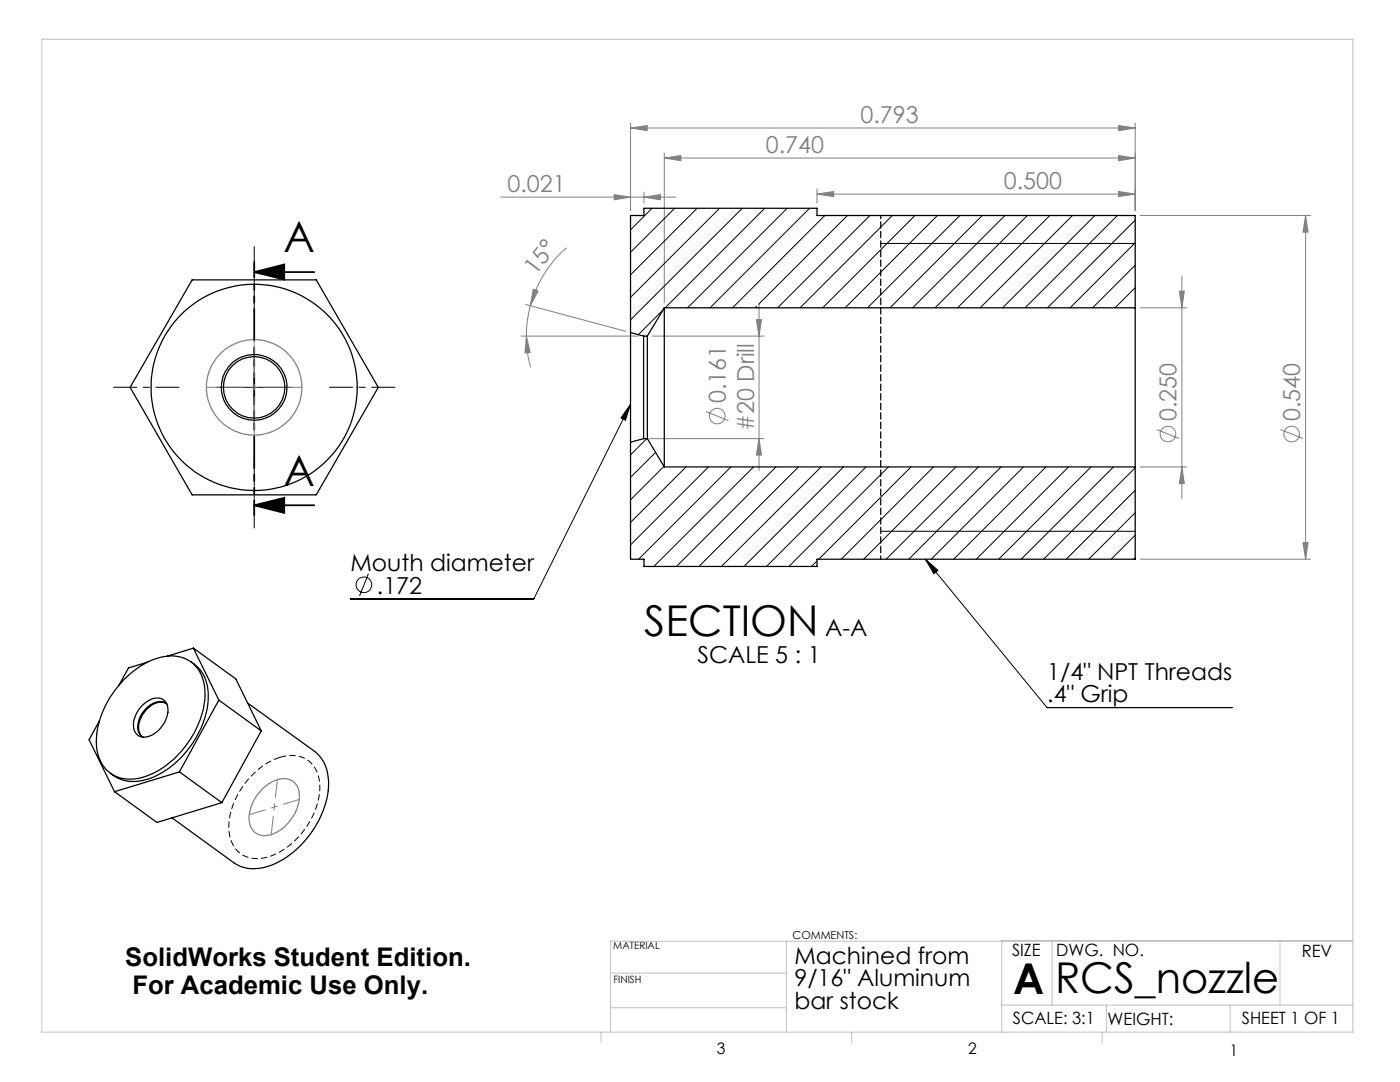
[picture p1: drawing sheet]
<svg xmlns="http://www.w3.org/2000/svg" width="279mm" height="216mm" viewBox="0 0 279 216" stroke-linecap="round" stroke-linejoin="round" font-family="sans-serif">
<g fill="none" stroke="#808080" stroke-width=".2">
<path d="M99.9 39.3h35M122.6 38.8l3.2 .5-3.2 .6zM125.8 25.5l3.4-.5v1.1zM125.8 24.6v17.4M125.8 25.5h100.8M128.5 39.3l3.3-.5v1.1zM128.5 38.3v2.2M132.6 31.5l3.3-.5v1.1zM132.6 30.6v29.8M132.6 31.5h94M163.1 38.7l3.3-.5v1zM163.1 37.7v2.8"/>
<path d="M163.1 38.7h63.5M223.2 31l3.4 .5-3.4 .6zM223.2 38.2l3.4 .5-3.4 .5zM223.2 25l3.4 .5-3.4 .6zM226.6 24.6v17.4M106.4 57.7l1 .4-1.6 2.9zM113.1 49.4a23.5 23.5 0 0 0-7.3 11.6M227.5 43h34M235.4 58.1h1l-.5 3.3zM235.9 55.1v44.4M260.6 43l.5 3.3h-1.1zM260.6 43v68.6"/>
<path d="M104 67.1h23.5M104.9 60.7l20 5.4M105.1 67.1l.7 3.2-1 .1zM105.1 67.1a21 21 0 0 0 .8 6.2M105.8 61a22.4 22.4 0 0 0-.7 6.1M130.2 67.1h22.3M151 63.8h1l-.5 3.3zM151.5 60.7v33.2M227.5 61.4h9.4M129.5 87.5h23M140.9 82.1l4.5 1.8M151.5 87.5l.5 3.3h-1z"/>
<path d="M227.5 93.2h9.4M230.9 85.7l4.4 1.8M235.9 93.2l.5 3.3h-1zM255.6 85.7l4.4 1.8M227.5 111.6h34M260 108.3h1.1l-.5 3.3z"/>
<circle cx="143.1" cy="83" r="1.55"/>
<circle cx="233.1" cy="86.6" r="1.56"/>
<circle cx="257.8" cy="86.6" r="1.55"/>
</g>
<g fill="none" stroke="#000" stroke-width=".2">
<path d="M175.8 48.6h50.8M43.2 77.3h15M50.7 69.8v15M125.8 80.7l-19.3 38.8h-36.6M125.8 80.7l-1 3.2-.9-.5zM73.5 114.5l-1.7 4.4M175.8 106h50.8M184.7 111.6l24.3 29.6h36.9M184.7 111.6l2.5 2.2-.8 .7z"/>
<circle cx="72.6" cy="116.7" r="1.55"/>
</g>
<path d="M50.7 54.3l6-1.5v3zM50.7 54.3h12M50.7 100.8l6-1.5v3zM50.7 100.8h12" fill="none" stroke="#000" stroke-width=".35"/>
<g fill="none" stroke="#808080" stroke-width=".25">
<path d="M52.1 157.7a6.1 6.1 0 0 1 5.4-2.2 3.4 3.4 0 0 1 2.2 4.1 8.6 8.6 0 0 1-6.3 7.1 3.2 3.2 0 0 1-3.7-3.8 8.9 8.9 0 0 1 2.4-5.2z"/>
<circle cx="50.7" cy="77.3" r="9.5"/>
</g>
<path d="M55.9 151.1a15.7 15.7 0 0 0-10.2 14.5 5.6 5.6 0 0 0 7.6 5.5 15.6 15.6 0 0 0 10.5-14.6 5.6 5.6 0 0 0-7.6-5.5l-.3 .1" fill="none" stroke="#000" stroke-width=".2" stroke-dasharray="1.3 .6" stroke-linecap="butt"/>
<path d="M50.7 52.3v50.5" fill="none" stroke="#000" stroke-width=".35" stroke-dasharray="6.3 1.3 1.3 1.3 1.3 1.3" stroke-dashoffset="3.3"/>
<g fill="none" stroke="#c0c0c0" stroke-width=".2">
<path d="M8.4 7.8h261.6v198.2h-261.6zM121.8 187.8h.1M121.8 187.8v18.2M121.8 187.8h148.2M121.8 194.2h35.2M157 187.8v18.2M199.9 187.8v18.2M199.9 187.7h70.1M210 187.7v12.9M255.4 187.7v12.9M119.9 206v2.1M121.8 201.1h35.2"/>
<path d="M170 206v2.1M199.9 200.6h70.1M220 206v2.1M220.8 200.6v5.4M245.5 200.6v5.4"/>
</g>
<path d="M35.7 77.3h-13M50.7 62.3v-13.1M65.7 77.3h13.1M50.7 92.3v13.1" fill="none" stroke="#000" stroke-width=".2" stroke-dasharray="15.2 1.3 1.3 1.3" stroke-dashoffset="10.6"/>
<path d="M50.7 67.8v19M60.3 77.3h-19.1" fill="none" stroke="#808080" stroke-width=".2" stroke-dasharray="15.2 1.3 1.3 1.3" stroke-dashoffset="7.6"/>
<path d="M54.1 166.5l1.3-10.9" fill="none" stroke="#808080" stroke-width=".2" stroke-dasharray="15.2 1.3 1.3 1.3" stroke-dashoffset="11.6"/>
<path d="M49.8 162.6l9.9-3.1" fill="none" stroke="#808080" stroke-width=".2" stroke-dasharray="15.2 1.3 1.3 1.3" stroke-dashoffset="11.9"/>
<path d="M175.8 43v68.6" fill="none" stroke="#000" stroke-width=".25" stroke-dasharray="1.3 .6" stroke-dashoffset=".6"/>
<path d="M50.7 54.3l6-1.5v3zM50.7 100.8l6-1.5v3z" fill="#000"/>
<g fill="#808080">
<path d="M163.1 38.7l3.3-.5v1zM223.2 38.2l3.4 .5-3.4 .5zM122.6 38.8l3.2 .5-3.2 .6zM128.5 39.3l3.3-.5v1.1z"/>
<path d="M125.8 25.5l3.4-.5v1.1zM223.2 25l3.4 .5-3.4 .6z"/>
<path d="M132.6 31.5l3.3-.5v1.1zM223.2 31l3.4 .5-3.4 .6z"/>
<path d="M106.4 57.7l1 .4-1.6 2.9zM105.1 67.1l.7 3.2-1 .1z"/>
<path d="M151 63.8h1l-.5 3.3zM151.5 87.5l.5 3.3h-1zM235.4 58.1h1l-.5 3.3zM235.9 93.2l.5 3.3h-1zM260.6 43l.5 3.3h-1.1zM260 108.3h1.1l-.5 3.3z"/>
</g>
<path d="M125.8 80.7l-1 3.2-.9-.5zM184.7 111.6l2.5 2.2-.8 .7z" fill="#000"/>
<g fill="none" stroke="#000" stroke-width=".25">
<path d="M38.3 55.8h24.8l12.4 21.5-12.4 21.4h-24.8l-12.3-21.4zM125.8 66.4v21.8M125.8 66.4l2.6 .7M128.4 67.1v20.4M128.4 67.1h.8M129.2 67.1v20.4M132.6 61.4v31.8M132.6 61.4h94M132.6 61.4l-3.4 5.7M226.6 61.4v31.8M226.6 61.4v-18.4h-63.5v-1.4h-34.6v1.4h-2.7v23.4M125.8 88.2v23.4h2.7v1.4h34.6v-1.4h63.5v-18.4"/>
<path d="M128.4 87.5l-2.6 .7M128.4 87.5h.8M129.2 87.5l3.4 5.7M132.6 93.2h94M24.7 135.6a14.2 14.2 0 0 1 9.7-4.7 6.4 6.4 0 0 1 6.3 5.6 16.4 16.4 0 0 1-3.6 12.2 15.9 15.9 0 0 1-10.5 6.7 6.6 6.6 0 0 1-7.3-6.5 18 18 0 0 1 5.4-13.3zM29.5 132.1l-3.9 1.2-1.8 3.4M38.1 132.1a7.6 7.6 0 0 1 3.5 7.3 19.1 19.1 0 0 1-12.1 16.1 7.5 7.5 0 0 1-7.5-1.2M38.6 129.3l-5.3 1.7M38.6 129.3l5.1 10.4M38.6 129.3l8.5 6.2 5 10.3M43.7 139.7l8.4 6.1M43.7 139.7l-7.9 14.3"/>
<path d="M19.9 143.8l-2.1 3.8 5.1 10.4M22.9 158l8.4 6.1 13-3.9M28.3 140.9a4.1 4.1 0 0 1 3.8-1.5 2.88 2.88 0 0 1 1.1 4 5.1 5.1 0 0 1-5 3.6 2.42 2.42 0 0 1-1.5-3 6.5 6.5 0 0 1 1.6-3.1zM33.1 140.4a3.5 3.5 0 0 0-4 1.4 4.3 4.3 0 0 0-1 4.9l.3 .3M33.3 140.5a2.61 2.61 0 0 0-3.5 .3 5.3 5.3 0 0 0-2.2 5.1l.6 .9 .3 .3M35.8 154l8.5 6.2M35.8 154l-12.9 4M49.4 140.3l13.4 9.6a8 8 0 0 1 2.7 7.2 19.1 19.1 0 0 1-11.7 15.7 7.6 7.6 0 0 1-7.1-.6l-12.4-9M52.1 145.8l-7.8 14.4"/>
<circle cx="50.7" cy="77.3" r="6.1"/>
<circle cx="50.7" cy="77.3" r="6.6"/>
<circle cx="50.7" cy="77.3" r="20.6"/>
</g>
<g fill="none" stroke="#000" stroke-width=".2">
<path d="M130.1 41.6l-4.3 4.3M134.7 41.6l-8.9 8.7M139.1 41.6l-13.3 13.3M143.6 41.6l-17.8 17.7M148.1 41.6l-22.3 22.2M152.6 41.6l-19.8 19.8M157.1 41.6l-19.9 19.8M161.6 41.6l-19.9 19.8M164.6 43l-18.4 18.4M169.1 43l-17.7 17.7M173.6 43l-18.4 18.4M178.1 43l-18.4 18.4"/>
<path d="M182.6 43l-18.4 18.4M187.1 43l-18.4 18.4M191.6 43l-18.5 18.4M196 43l-18.4 18.4M200.6 43l-18.5 18.4M205 43l-18.4 18.4M209.5 43l-18.4 18.4M214 43l-18.4 18.4M218.5 43l-18.4 18.4M223 43l-18.4 18.4M226.6 52.9l-8.5 8.5M226.6 57.4l-4.1 4"/>
<path d="M226.6 43.9l-17.5 17.5M226.6 48.4l-13 13M132.3 61.8l-4.9 4.9M151 61.1l-.3 .3M129.1 87.5l-3.3 3.3M130.8 90.3l-5 5M132.5 93.1l-6.7 6.6M136.9 93.2l-11.1 11M141.4 93.2l-15.6 15.5M145.9 93.2l-18.4 18.4M150.4 93.2l-19.9 19.8M154.9 93.2l-19.9 19.8"/>
<path d="M159.3 93.2l-19.8 19.8M163.9 93.2l-19.9 19.8M168.3 93.2l-19.8 19.8M172.8 93.2l-19.8 19.8M177.3 93.2l-19.9 19.8M181.8 93.2l-18.4 18.4M186.3 93.2l-18.4 18.4M190.8 93.2l-18.4 18.4M195.3 93.2l-18.5 18.4M199.8 93.2l-18.4 18.4M204.3 93.2l-18.5 18.4M208.7 93.2l-18.4 18.4"/>
<path d="M213.3 93.2l-18.5 18.4M217.7 93.2l-18.4 18.4M222.2 93.2l-18.4 18.4M226.6 93.3l-18.3 18.3M226.6 97.8l-13.8 13.8M163.1 111.9l-1.2 1.1M226.6 102.3l-9.3 9.3M226.6 106.8l-4.8 4.8M226.6 111.3l-.3 .3"/>
</g>
<g font-size="8.5">
<text x="56.6" y="50.4">A</text>
<text x="56.6" y="96.9">A</text>
<text x="128.6" y="127">SECTION</text>
<text x="202.2" y="198.3">A</text>
<text x="210.6" y="198.1">RCS_nozzle</text>
</g>
<g font-size="5.1">
<text x="25" y="192.8">SolidWorks Student Edition.</text>
<text x="26.4" y="198.4">For Academic Use Only.</text>
</g>
<g font-size="4.7" fill="#808080">
<text x="171.7" y="24.5">0.793</text>
<text x="152.8" y="30.5">0.740</text>
<text x="101.3" y="38.3">0.021</text>
<text x="200.3" y="37.7">0.500</text>
<text x="106.9" y="55" transform="rotate(-53 106.9 55)">15°</text>
<text x="144.9" y="80.4" transform="rotate(-90 144.9 80.4)">0.161</text>
<text x="150.5" y="86" transform="rotate(-90 150.5 86)">#20 Drill</text>
<text x="234.8" y="84" transform="rotate(-90 234.8 84)">0.250</text>
<text x="259.5" y="84" transform="rotate(-90 259.5 84)">0.540</text>
</g>
<g font-size="4.7">
<text x="69.9" y="113.9">Mouth diameter</text>
<text x="75.2" y="118.4">.172</text>
<text x="164.7" y="127">A-A</text>
<text x="139.2" y="132.3">SCALE 5 : 1</text>
<text x="209" y="135.6">1/4&quot; NPT Threads</text>
<text x="209" y="140.1">.4&quot; Grip</text>
<text x="158.5" y="192.3">Machined from</text>
<text x="158.5" y="196.8">9/16&quot; Aluminum</text>
<text x="158.5" y="201.4">bar stock</text>
</g>
<g font-size="3.4">
<text x="202" y="190.8">SIZE</text>
<text x="210.8" y="190.9">DWG. NO.</text>
<text x="259.8" y="191">REV</text>
<text x="202.1" y="204.4">SCALE: 3:1</text>
<text x="221" y="204.5">WEIGHT:</text>
<text x="247.8" y="204.4">SHEET 1 OF 1</text>
</g>
<g font-size="3.2">
<text x="143.1" y="210.4">3</text>
<text x="193.2" y="210.3">2</text>
<text x="245.4" y="210.6">1</text>
</g>
<text font-size="2.2" x="158.2" y="187.4">COMMENTS:</text>
<g font-size="2">
<text x="122.4" y="189.4">MATERIAL</text>
<text x="122.4" y="196.2">FINISH</text>
</g>
</svg>
